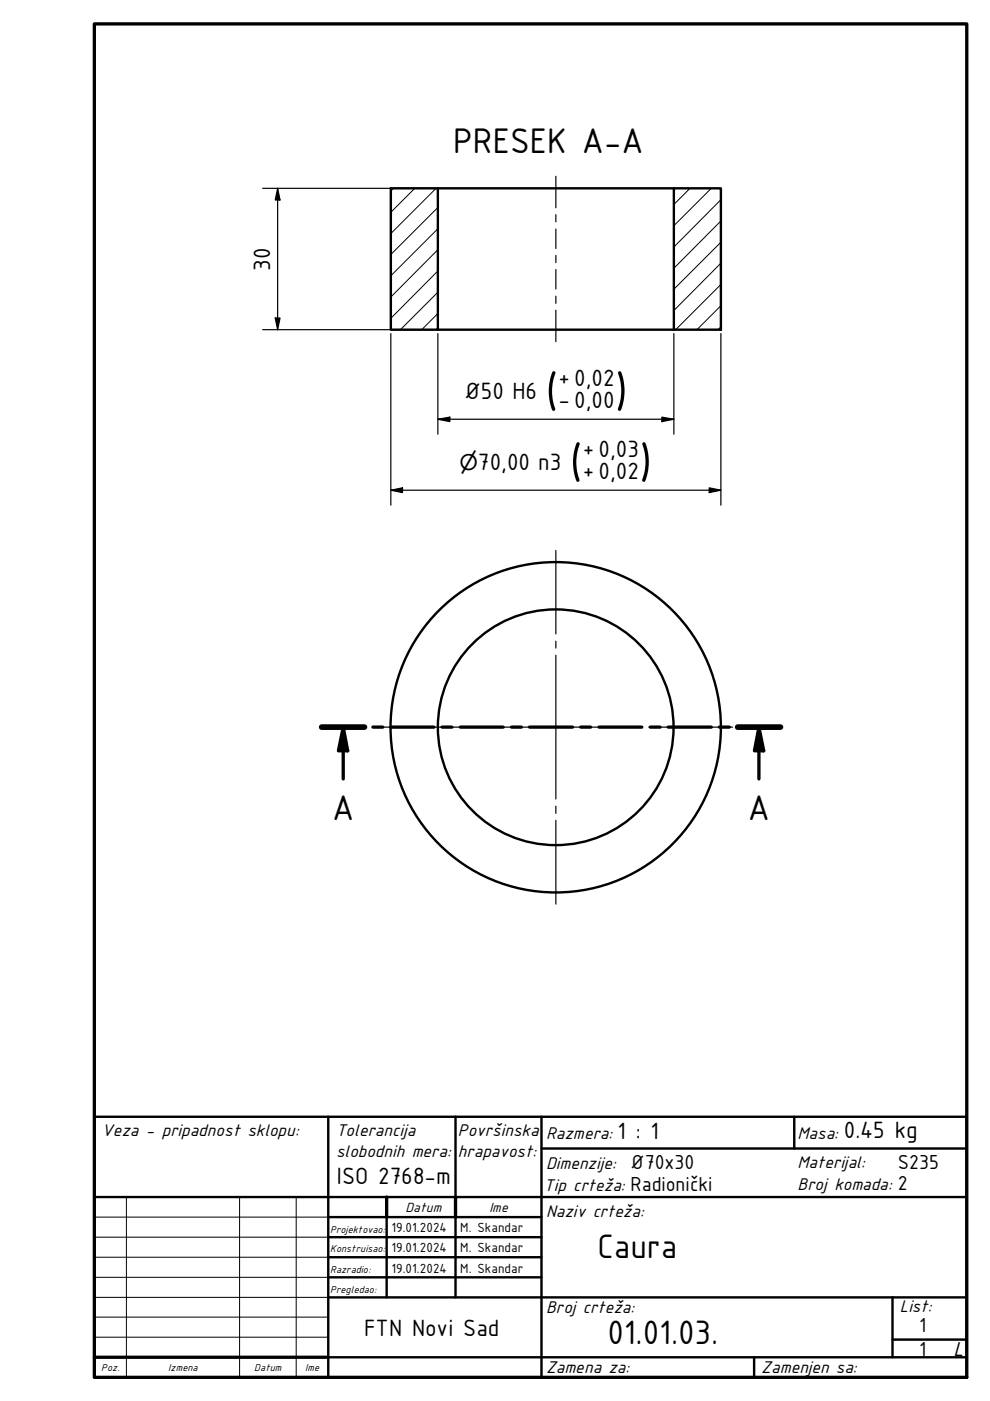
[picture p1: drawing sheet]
<svg xmlns="http://www.w3.org/2000/svg" width="210mm" height="297mm" viewBox="0 0 210 297" stroke-linecap="round" stroke-linejoin="round" font-family="sans-serif">
<!-- layer: Hatch (ISO) -->
<g fill="none" stroke="#000" stroke-width=".21">
<path d="M83.4 39.9l-.5 .6M87.9 39.9l-5 5.1M92.5 39.9l-9.6 9.6M146.3 39.9l-3.4 3.5M150.8 39.9l-7.9 8M92.8 57.5l-9.9 10M92.8 52.9l-9.9 10.1M92.8 48.5l-9.9 10M92.8 44l-9.9 10M152.8 55.8l-9.9 10M152.8 51.4l-9.9 9.9M152.8 46.8l-9.9 10.1"/>
<path d="M152.8 42.3l-9.9 10.1M92.8 66.5l-3.4 3.4M92.8 62l-7.9 7.9M152.8 69.3l-.6 .6M152.8 64.8l-5 5.1M152.8 60.3l-9.5 9.6"/>
</g>
<!-- layer: Visible (ISO) -->
<g fill="none" stroke="#000" stroke-width=".51">
<path d="M82.9 39.9h9.9v30h-9.9zM92.8 39.9h50.1M142.9 39.9h9.9v30h-9.9zM92.8 69.9h50.1"/>
<circle cx="117.8" cy="154.2" r="25"/>
<circle cx="117.8" cy="154.2" r="35"/>
</g>
<!-- layer: Section Line (ISO) -->
<g fill="none" stroke="#000" stroke-width=".7">
<path d="M68.2 154.2h9.1M72.8 154.2l.9 5h-1.9zM72.8 154.2v10.9M79.1 154.2h2.1M82.9 154.2h9.1M93.7 154.2h2.1M97.6 154.2h9.1M108.5 154.2h2.1M112.3 154.2h9.1M123.1 154.2h2.1M127 154.2h9.1M137.9 154.2h2.1"/>
<path d="M141.7 154.2h9.1M152.5 154.2h2.1M156.4 154.2h9.1M160.9 154.2l1 5h-1.9zM160.9 154.2v10.9"/>
</g>
<path d="M68.2 154.2h9.1M156.4 154.2h9.1" fill="none" stroke="#000" stroke-width="1.2"/>
<g fill="#000">
<path d="M72.8 154.2l.9 5h-1.9z" fill-rule="evenodd"/>
<path d="M160.9 154.2l1 5h-1.9z" fill-rule="evenodd"/>
</g>
<!-- layer: Title (ISO) -->
<g fill="none" stroke="#000" stroke-width=".51">
<path d="M20 236.8h185v55.2h-185zM69.6 236.8v55.2M96.6 236.8v17M114.8 236.8v55.2M168.4 236.8v6.7M20 253.8h185M69.6 258h45.2M82 258v17.1M96.6 258v17.1M114.8 243.5h90.2M69.6 262.3h45.2M69.6 266.6h45.2"/>
<path d="M69.6 270.8h45.2M69.6 275.1h135.4M189.2 275.1v12.7M69.6 287.8h135.4M159.9 287.8v4.2M189.2 284h15.8"/>
</g>
<path d="M82 253.8v4.2M96.6 253.8v4.2M20 287.8h49.6" fill="none" stroke="#000" stroke-width=".7"/>
<path d="M20 258h49.6M26.8 253.8v38.2M50.8 253.8v38.2M62.8 253.8v38.2M20 262.3h49.6M20 266.6h49.6M20 270.8h49.6M20 275.1h49.6M20 279.3h49.6M20 283.5h49.6" fill="none" stroke="#000" stroke-width=".21"/>
<!-- layer: Border (ISO) -->
<path d="M20 5.1h185v286.9h-185z" fill="none" stroke="#000" stroke-width=".7"/>
<!-- layer: Center Mark (ISO) -->
<path d="M117.9 116.7v17.7M117.9 135.9v1.5M117.9 138.9v30.5M80.3 154.2h17.8M99.6 154.2h1.5M102.6 154.2h30.5M134.6 154.2h1.5M137.6 154.2h17.7M117.9 170.9v1.6M117.9 173.9v17.8" fill="none" stroke="#000" stroke-width=".25"/>
<!-- layer: Dimension (ISO) -->
<g fill="none" stroke="#000" stroke-width=".25">
<path d="M55.7 39.9h36.4M58.9 39.9l.5 2.5h-1zM58.9 39.9v30M55.7 69.9h36.4M58.4 67.4h1l-.5 2.5zM82.9 70.7v36.4M92.8 70.7v21.4M142.9 70.7v21.4M152.8 70.7v36.4M92.8 88.9l2.6-.5v1zM92.8 88.9h50.1M140.3 88.4l2.6 .5-2.6 .5z"/>
<path d="M82.9 103.9l2.4-.5v1zM82.9 103.9h69.9M150.4 103.4l2.4 .5-2.4 .5z"/>
</g>
<g fill="#000">
<path d="M58.9 39.9l.5 2.5h-1z" fill-rule="evenodd"/>
<path d="M58.4 67.4h1l-.5 2.5z" fill-rule="evenodd"/>
<path d="M92.8 88.9l2.6-.5v1z" fill-rule="evenodd"/>
<path d="M140.3 88.4l2.6 .5-2.6 .5z" fill-rule="evenodd"/>
<path d="M82.9 103.9l2.4-.5v1z" fill-rule="evenodd"/>
<path d="M150.4 103.4l2.4 .5-2.4 .5z" fill-rule="evenodd"/>
</g>
<!-- layer: Centerline (ISO) -->
<path d="M117.9 37.4v6.7M117.9 45.5v1.5M117.9 48.6v4.1M117.9 54.2v1.5M117.9 57.1v4.2M117.9 62.8v1.5M117.9 65.8v6.6" fill="none" stroke="#000" stroke-width=".25"/>
<g font-size="10.9">
<text x="115.6" y="86.4">(</text>
<text x="130.3" y="86.4">)</text>
<text x="120.8" y="101.5">(</text>
<text x="135.4" y="101.5">)</text>
</g>
<g font-size="8.1">
<text x="96.1" y="32.4">PRESEK A-A</text>
<text x="70.4" y="173.9">A</text>
<text x="158.6" y="173.9">A</text>
</g>
<g font-size="7.7">
<text x="126.7" y="266.7">Caura</text>
<text x="128.8" y="285">01.01.03.</text>
</g>
<g font-size="5.4">
<text x="57.3" y="57.4" transform="rotate(-90 57.3 57.4)">30</text>
<text x="118.4" y="81.6">+0,02</text>
<text x="98.5" y="84.7">Ø50 H6</text>
<text x="118.4" y="86.3">-0,00</text>
<text x="101.3" y="99.7">70,00 n3</text>
<text x="123.6" y="101.3">+0,02</text>
<text x="123.6" y="96.6">+0,03</text>
<text x="130.9" y="241.5">1 : 1</text>
<text x="178.9" y="241.3">0.45 kg</text>
<text x="71.4" y="251">ISO 2768-m</text>
<text x="77.2" y="283.2">FTN Novi Sad</text>
</g>
<g font-size="4.6">
<text x="97.4" y="99.7">⌀</text>
<text x="133.7" y="247.8">Ø70x30</text>
<text x="190.4" y="247.8">S235</text>
<text x="133.7" y="252.5">Radionički</text>
<text x="190.4" y="252.3">2</text>
<text x="194.9" y="287.5">1</text>
<text x="194.9" y="282.4">1</text>
<text x="202.2" y="287.5">L</text>
</g>
<g font-size="3.9">
<text x="21.6" y="240.8">Veza - pripadnost sklopu:</text>
<text x="71.2" y="240.8">Tolerancija</text>
<text x="71.2" y="245.2">slobodnih mera:</text>
<text x="97.1" y="240.8">Površinska</text>
<text x="97.1" y="245.3">hrapavost:</text>
<text x="115.8" y="241.5">Razmera:</text>
<text x="169.1" y="241.5">Masa:</text>
<text x="115.8" y="247.8">Dimenzije:</text>
<text x="169.1" y="247.7">Materijal:</text>
<text x="115.3" y="252.5">Tip crteža:</text>
<text x="115.8" y="257.9">Naziv crteža:</text>
<text x="169.1" y="252.3">Broj komada:</text>
<text x="115.8" y="278.3">Broj crteža:</text>
<text x="190.8" y="278.1">List:</text>
<text x="115.8" y="291.1">Zamena za:</text>
<text x="161.4" y="291.1">Zamenjen sa:</text>
</g>
<g font-size="3">
<text x="86" y="257">Datum</text>
<text x="103.8" y="257">Ime</text>
<text x="83" y="261.3">19.01.2024</text>
<text x="97.6" y="261.3">M. Skandar</text>
<text x="83" y="265.5">19.01.2024</text>
<text x="83" y="269.8">19.01.2024</text>
<text x="97.6" y="265.5">M. Skandar</text>
<text x="97.6" y="269.8">M. Skandar</text>
</g>
<g font-size="2.3">
<text x="70" y="261.4">Projektovao:</text>
<text x="70" y="265.5">Konstruisao:</text>
<text x="70" y="269.8">Razradio:</text>
<text x="70" y="274.1">Pregledao:</text>
<text x="21.5" y="290.7">Poz.</text>
<text x="35.7" y="290.7">Izmena</text>
<text x="53.9" y="290.7">Datum</text>
<text x="64.7" y="290.7">Ime</text>
</g>
</svg>
